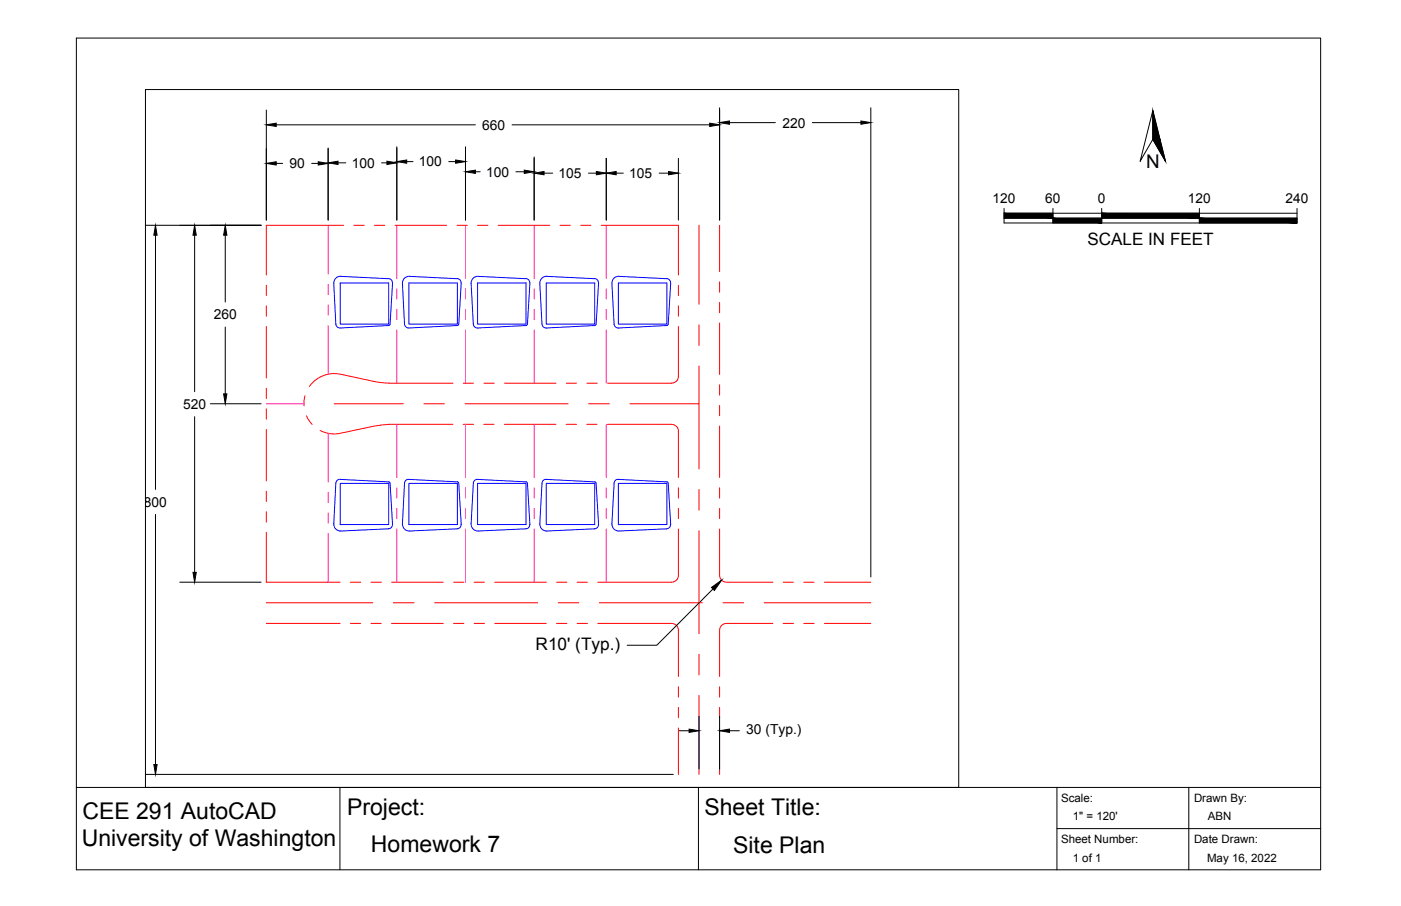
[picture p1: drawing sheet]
<svg xmlns="http://www.w3.org/2000/svg" width="432mm" height="279mm" viewBox="0 0 432 279" stroke-linecap="round" stroke-linejoin="round" font-family="sans-serif">
<!-- layer: Nguyen_An_HW7_tractMap3|Right of Way -->
<g fill="none" stroke="#f00" stroke-width=".31">
<path d="M105.9 69.5h-23.8v15.3M109.1 69.5h3.1M115.4 69.5h3.2M121.8 69.5h15.9M140.8 69.5h3.2M147.2 69.5h3.2M153.5 69.5h15.9M172.6 69.5h3.2M178.9 69.5h3.2M185.3 69.5h23.8v15.3M221.8 69.5v14.2M82.1 88v3.2"/>
<path d="M82.1 94.3v3.2M209.1 88v3.2M209.1 94.3v3.2M221.8 86.9v3.2M221.8 93.3v3.1M221.8 99.6v15.9M82.1 100.7v15.9M82.1 119.7v3.2M139.6 118.2l-21.2-.1-3-.4-10.4-2.3a9.4 9.4 0 0 0-9.6 3.7M142.8 118.2h3.2M149.1 118.2h3.2M155.5 118.2h15.9"/>
<path d="M174.5 118.2h3.2M180.9 118.2h3.2M209.1 100.7v15.3a2.07 2.07 0 0 1-2.1 2.2h-19.8M221.8 118.7v3.1M82.1 126.1v3.2M82.1 132.4v15.9M94 122l-.3 1.3v1.9M94.4 128.2l1.8 2.7M139.6 130.9h-19.8l-4.5 .5-10.4 2.2a9.3 9.3 0 0 1-6.2-.8M142.7 130.9h3.2M149.1 130.9h3.2M155.4 130.9h15.9"/>
<path d="M174.5 130.9h3.2M180.8 130.9h3.2M187.2 130.9h19.8a2.15 2.15 0 0 1 2.1 2.1v14.2M221.8 125v3.2M221.8 131.4v15.8M82.1 151.5v3.2M82.1 157.8v3.2M209.1 150.4v3.2M209.1 156.8v3.1M221.8 150.4v3.2M221.8 156.8v3.1M82.1 164.2v15.3h22.7"/>
<path d="M108 179.5h3.2M114.3 179.5h3.2M120.7 179.5h15.9M139.8 179.5h3.2M146.1 179.5h3.2M152.5 179.5h15.9M171.5 179.5h3.2M177.9 179.5h3.2M209.1 163.1v14.3a2.07 2.07 0 0 1-2.1 2.1h-22.8M221.8 163.1v14.3a2.15 2.15 0 0 0 2.1 2.1h14.3M241.4 179.5h3.2M247.7 179.5h3.2"/>
<path d="M254.1 179.5h14.3M82.1 192.2h22.7M108 192.2h3.2M114.3 192.2h3.2M120.7 192.2h15.9M139.8 192.2h3.2M146.1 192.2h3.2M152.5 192.2h15.9M171.5 192.2h3.2M177.9 192.2h3.2M184.2 192.2h22.8a2.15 2.15 0 0 1 2.1 2.2v14.2M238.2 192.2h-14.3a2.15 2.15 0 0 0-2.1 2.2v14.2"/>
<path d="M241.4 192.2h3.2M247.7 192.2h3.2M254.1 192.2h14.3M209.1 211.8v3.2M209.1 218.2v3.1M221.8 211.8v3.2M221.8 218.2v3.1M209.1 224.5v14.3M221.8 224.5v14.3"/>
</g>
<!-- layer: Nguyen_An_HW7_tractMap3|Property Line -->
<g fill="none" stroke="#f0f" stroke-width=".31">
<path d="M101.1 69.5v15M122.3 69.5v16.4M143.5 69.5v16.4M164.6 69.5v16.4M186.9 69.5v16.4M101.1 87.7v3.2M101.1 94v3.2M122.3 89v3.2M122.3 95.4v3.2M143.5 89v3.2M143.5 95.4v3.2M164.6 89v3.2"/>
<path d="M164.6 95.4v3.2M186.9 89v3.2M186.9 95.4v3.2M101.1 100.4v15M122.3 101.7v16.5M143.5 101.7v16.5M164.6 101.7v16.5M186.9 101.7v16.5M82.1 124.5h11.6M101.1 133.7v14.9M122.3 130.9v16.3M143.5 130.9v16.3"/>
<path d="M164.6 130.9v16.3M186.9 130.9v16.3M101.1 151.8v3.2M101.1 158.2v3.1M122.3 150.4v3.2M122.3 156.8v3.1M143.5 150.4v3.2M143.5 156.8v3.1M164.6 150.4v3.2M164.6 156.8v3.1M186.9 150.4v3.2M186.9 156.8v3.1"/>
<path d="M101.1 164.5v15M122.3 163.1v16.4M143.5 163.1v16.4M164.6 163.1v16.4M186.9 163.1v16.4"/>
</g>
<!-- layer: Nguyen_An_HW7_tractMap3|Centerline -->
<g fill="none" stroke="#f00" stroke-width=".31">
<path d="M215.4 69.5v24.3M215.4 100.2v6.3M215.4 112.9v31.7M103 124.5h21.3M130.6 124.5h6.4M143.3 124.5h31.8M181.4 124.5h6.4M194.1 124.5h21.3M215.4 151v6.3M215.4 163.7v31.7M82.1 185.9h32.8M121.2 185.9h6.4"/>
<path d="M133.9 185.9h31.8M172 185.9h6.4M184.7 185.9h31.8M222.8 185.9h6.4M235.5 185.9h32.9M215.4 201.8v6.3M215.4 214.5v24.3"/>
</g>
<!-- layer: Nguyen_An_HW7_tractMap3|Building Foundations -->
<g fill="none" stroke="#00f" stroke-width=".31">
<path d="M104.9 87.3h14.9v12.7h-14.9zM120.2 100l-.4 .4-14.9 .7M126 87.3h15v12.7h-15zM141.4 100l-.4 .4-15 .7M142.1 87.3a1.21 1.21 0 0 0-1.2-1.3l-14.7-.8a2.12 2.12 0 0 0-2.2 2.2l.8 12.9a1.25 1.25 0 0 0 1.2 .8M142.2 87.3l-.8 12.7M145.2 87.5l.7 12.4a1.27 1.27 0 0 0 1.3 1.2l15-.7M147.2 87.3h14.9v12.7h-14.9zM162.5 100l-.4 .4M163.3 87.3a1.21 1.21 0 0 0-1.2-1.3l-14.7-.8a2.12 2.12 0 0 0-2.2 2.2M163.3 87.3l-.7 12.7M168.4 87.3h14.9v12.7h-14.9z"/>
<path d="M183.3 85.9a1.28 1.28 0 0 1 1.1 1.4l-.7 12.7M183.3 86l-14.7-.8a2.12 2.12 0 0 0-2.2 2.2l.7 12.9a1.25 1.25 0 0 0 1.3 .8l14.9-.7M183.7 100l-.4 .4M190.6 87.3h14.9v12.7h-14.9zM205.9 100l-.4 .4M206.7 87.3a1.21 1.21 0 0 0-1.2-1.3l-14.7-.8a2.12 2.12 0 0 0-2.2 2.2l.8 12.9a1.25 1.25 0 0 0 1.2 .8l15-.7M206.7 87.3l-.7 12.7M120.2 100l.7-12.7a1.21 1.21 0 0 0-1.1-1.3l-14.7-.8a2.12 2.12 0 0 0-2.2 2.2l.7 12.9a1.25 1.25 0 0 0 1.2 .8M103.5 149.1l-.6 12.5M104.8 147.8a1.26 1.26 0 0 0-1.3 1.2M104.9 149.1h14.9v12.7h-14.9zM104.9 147.8l14.9 .8"/>
<path d="M119.8 148.6l.4 .4 .7 12.7a1.28 1.28 0 0 1-1.1 1.4M124.7 149.1l-.7 12.5M126 147.8a1.26 1.26 0 0 0-1.3 1.2M126 149.1h15v12.7h-15zM126 147.8l15 .8M141 148.6l.4 .4M141.4 149l.8 12.8M145.9 149.1l-.7 12.5M147.2 147.8a1.26 1.26 0 0 0-1.3 1.2M147.2 149.1h14.9v12.7h-14.9zM147.2 147.8l15 .8M162.1 148.6l.4 .4"/>
<path d="M162.6 149l.7 12.8M167 149.1l-.6 12.5M168.4 147.8a1.26 1.26 0 0 0-1.4 1.2M168.4 149.1h14.9v12.7h-14.9zM168.4 147.8l14.9 .8M183.3 148.6l.4 .4 .7 12.7a1.28 1.28 0 0 1-1.1 1.4M189.3 149.1l-.7 12.5M190.6 147.8a1.26 1.26 0 0 0-1.3 1.2M190.6 149.1h14.9v12.7h-14.9zM190.6 147.8l15 .8M205.5 148.6l.4 .4M206 149l.7 12.8"/>
<path d="M102.9 161.5a2.12 2.12 0 0 0 2.2 2.3l14.7-.7M124 161.5a2.12 2.12 0 0 0 2.2 2.3l14.7-.7M142.1 161.7a1.28 1.28 0 0 1-1.2 1.4M145.2 161.5a2.12 2.12 0 0 0 2.2 2.3l14.7-.7M163.3 161.7a1.28 1.28 0 0 1-1.2 1.4M166.4 161.5a2.12 2.12 0 0 0 2.2 2.3l14.7-.7M188.6 161.5a2.12 2.12 0 0 0 2.2 2.3l14.7-.7M206.7 161.7a1.28 1.28 0 0 1-1.2 1.4"/>
</g>
<!-- layer: 0 -->
<g fill="none" stroke="#000" stroke-width=".31">
<path d="M23.5 11.7h383.5v256.5h-383.5zM44.8 27.6h250.7v215.2h-250.7zM82.1 33.9v34M85.1 38.5h61.4M157.8 38.5h60.9M221.8 33.2v34.7M224.8 37.8h14.2M250.4 37.8h14.9M268.4 33.2v144.7M355.3 34.1l3.9 15.6-3.9-6.7-3.9 6.7zM355.3 34.1v8.9M85.1 50.4h2"/>
<path d="M96.1 50.4h2M101.1 45.6v22.3M104.2 50.2h2.4M117.6 50.2h1.7M122.3 45.3v22.6M125.3 49.8h2M138.3 49.8h2.1M143.5 45.3v22.6M146.5 53h1.5M159 53h2.6M164.6 48.4v19.5M167.7 53.4h2.6"/>
<path d="M181.4 53.4h2.4M186.9 48.8v19.1M189.9 53.4h2.2M203.2 53.4h2.8M209.1 48.8v19.1M44.9 69.5h35.6M47.9 72.5v78.4M60 72.5v48.3M69.4 72.5v20.6M309.5 65.8h90.3M309.5 67.3h90.3M309.5 64.3v4.5h90.3v-4.5"/>
<path d="M324.5 64.3v4.5M339.6 64.3v4.5M369.7 64.3v4.5M69.4 100.9v20.6M60 128.5v48M64.9 124.5h15.6M47.9 158.6v77.2M55.4 179.5h25.1M219.8 181.6l-17.4 17.4h-9.1M44.9 238.8h162.6M209.3 225.4h3.1M215.4 220.8v16.4"/>
<path d="M221.8 220.8v16.4M224.8 225.4h3.1M23.5 242.8h383.5M104.8 242.8v25.4M215.3 242.8v25.4M325.8 242.8v25.4M325.8 255.5h81.2M366.4 242.8v25.4"/>
</g>
<g fill="#000" stroke="#000" stroke-width=".31">
<path d="M82.1 38.5l3-.5v1zM218.7 38l3.1 .5-3.1 .5zM221.8 37.8l3-.5v1zM265.3 37.3l3.1 .5-3.1 .5zM82.1 50.4l3-.5v1zM98.1 49.9l3 .5-3 .5zM101.1 50.2l3.1-.5v1zM119.3 49.7l3 .5-3 .5zM122.3 49.8l3-.5v1zM140.4 49.3l3.1 .5-3.1 .5zM143.5 53l3-.5v1zM161.6 52.5l3 .5-3 .5z"/>
<path d="M164.6 53.4l3.1-.5v1zM183.8 52.9l3.1 .5-3.1 .5zM186.9 53.4l3-.5v1zM206 52.9l3.1 .5-3.1 .5zM47.9 69.5l.5 3h-1zM60 69.5l.5 3h-1zM69.4 69.5l.5 3h-1zM68.9 121.5h1l-.5 3zM59.5 176.5h1l-.5 3zM219.3 181.2l3.1-2.3-2.2 3.2zM47.4 235.8h1l-.5 3zM212.4 224.8l3 .6-3 .5z"/>
<path d="M221.8 225.4l3-.6v1.1z"/>
<path d="M355.3 34.1l2.2 8.9h-2.2zM355.3 43l3.9 6.7-1.7-6.7z"/>
<path d="M309.5 65.8v1.5h15zM309.5 65.8h15v1.5z"/>
<path d="M324.5 67.3v1.5h15.1zM324.5 67.3h15.1v1.5z"/>
<path d="M339.6 65.8v1.5h30.1zM339.6 65.8h30.1v1.5z"/>
<path d="M369.7 67.3v1.5h30.1zM369.7 67.3h30.1v1.5z"/>
</g>
<g font-size="7.1">
<text x="107" y="251.3">Project:</text>
<text x="217.1" y="251.4">Sheet Title:</text>
<text x="25.4" y="252.4">CEE 291 AutoCAD</text>
<text x="25.2" y="261">University of Washington</text>
<text x="114.3" y="262.8">Homework 7</text>
<text x="226" y="262.9">Site Plan</text>
</g>
<text font-size="5.8" x="353.2" y="51.8">N</text>
<g font-size="5.3">
<text x="335.2" y="75.5">SCALE IN FEET</text>
<text x="165.1" y="200.4">R10' (Typ.)</text>
</g>
<g font-size="4.3">
<text x="148.6" y="40">660</text>
<text x="241.1" y="39.3">220</text>
<text x="89.2" y="51.9">90</text>
<text x="108.4" y="51.7">100</text>
<text x="129.1" y="51.3">100</text>
<text x="149.8" y="54.5">100</text>
<text x="172.2" y="54.9">105</text>
<text x="193.9" y="54.9">105</text>
<text x="65.9" y="98.5">260</text>
<text x="56.4" y="126.1">520</text>
<text x="44.4" y="156.3">800</text>
<text x="230" y="226.5">30 (Typ.)</text>
</g>
<g font-size="4.2">
<text x="305.9" y="62.8">120</text>
<text x="322.2" y="62.8">60</text>
<text x="338.4" y="62.8">0</text>
<text x="366.1" y="62.8">120</text>
<text x="396.2" y="62.8">240</text>
</g>
<g font-size="3.5">
<text x="327" y="247.4">Scale:</text>
<text x="368" y="247.4">Drawn By:</text>
<text x="330.6" y="253">1&quot; = 120'</text>
<text x="372.3" y="253">ABN</text>
<text x="327" y="260.1">Sheet Number:</text>
<text x="368" y="260.1">Date Drawn:</text>
<text x="330.6" y="265.7">1 of 1</text>
<text x="372" y="265.7">May 16, 2022</text>
</g>
</svg>
